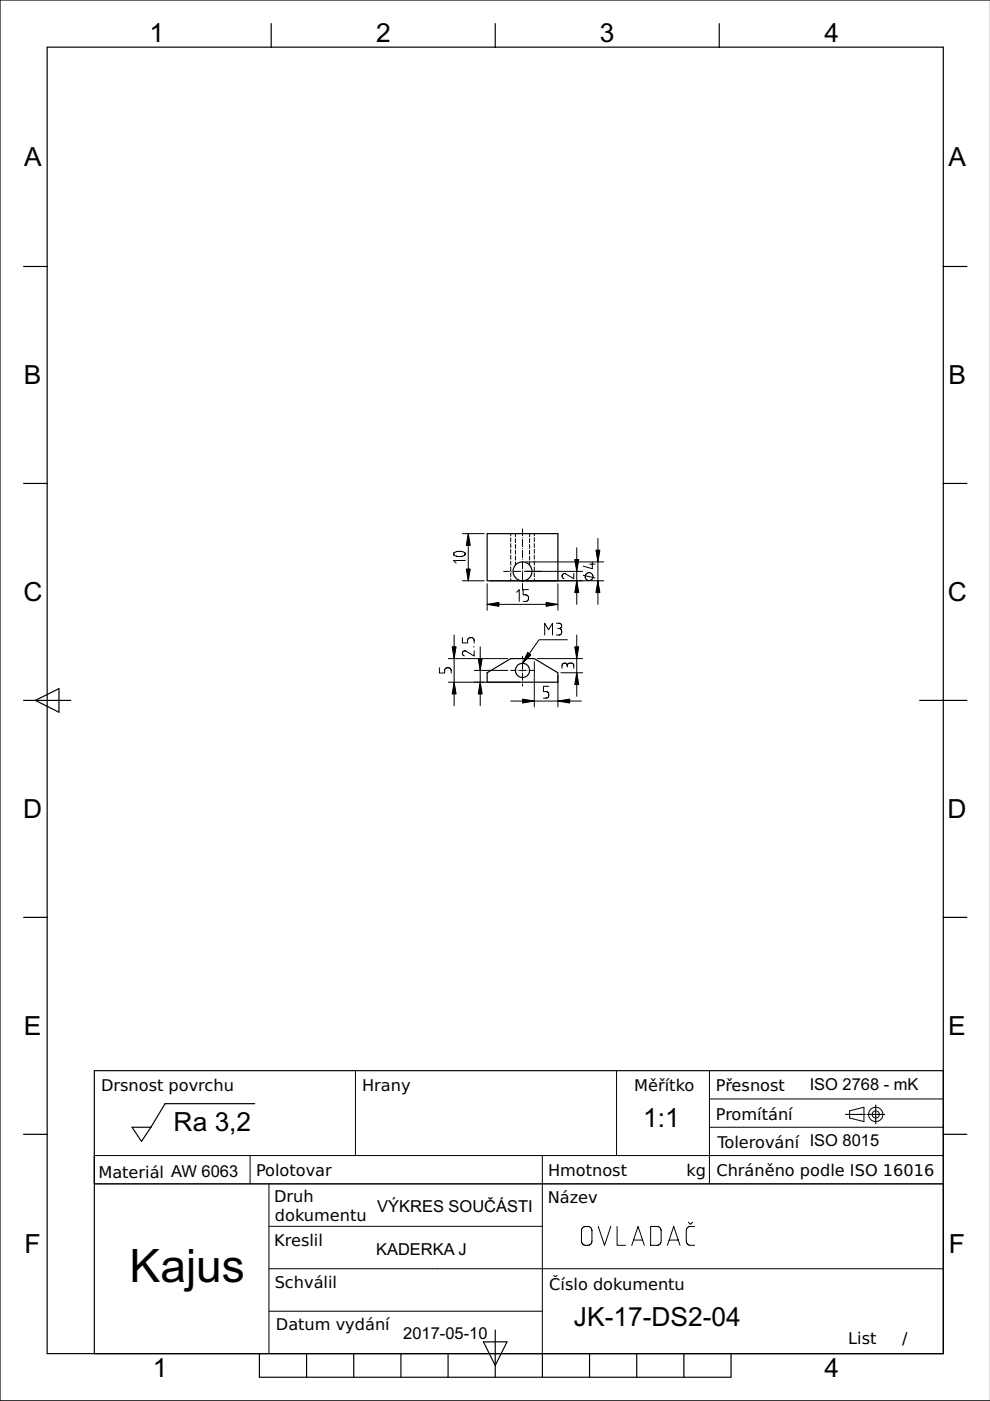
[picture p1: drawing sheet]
<svg xmlns="http://www.w3.org/2000/svg" width="210mm" height="297mm" viewBox="0 0 210 297" stroke-linecap="round" stroke-linejoin="round" font-family="sans-serif">
<g fill="none" stroke="#000" stroke-width=".25">
<path d="M10 10h190v277h-190zM57.5 5v5M105 5v5M152.5 5v5M210 0h-210v297h210M5 56.5h5M200 56.5h5M5 102.5h5M103.3 113.1h15v10h-15zM200 102.5h5M5 148.5h10M7.5 148.5l5-2.5v5z"/>
<path d="M103.3 142.6l5-3h5l5 3v2h-15zM195 148.5h10M5 194.5h5M200 194.5h5M28 239h4l-2 3zM54 234h-19l-3 5M179.3 236.3h.2M179.7 236.3h.1M180 236.3h.3M180.5 236.3h.1M180.8 236.3h.4M181.3 236.3h.1"/>
<path d="M181.6 236.3h.4M182.1 236.3h.1M182.4 236.3h.4M182.9 236.3h.1M183.2 236.3h.2M183.8 236.3h.1M184.1 236.3h.1M184.3 236.3h.4M184.9 236.3h.1M185.1 236.3h.4M185.7 236.3h.1M185.7 234.3v.2"/>
<path d="M185.7 234.6v.1M185.7 234.9v.4M185.7 235.4v.1M185.7 235.7v.4M185.7 236.5v.4M185.7 237.1h.1M185.7 237.3v.4M185.7 237.9h.1M185.7 238.1v.2M185.9 236.3h.4M186.5 236.3h.1M186.7 236.3h.4"/>
<path d="M187.3 236.3h.1M187.5 236.3h.1M200 227h-180v60M5 240.5h5M200 240.5h5M55 287v5h100v-5M65 287v5M75 287v5M85 287v5M95 287v5M102.5 284.5h5l-2.5 5zM105 282v10"/>
<path d="M115 287v5M125 287v5M135 287v5M145 287v5"/>
<circle cx="110.8" cy="121.1" r="2"/>
<circle cx="110.8" cy="142.1" r="1.5"/>
</g>
<g fill="none" stroke="#000" stroke-width=".21">
<path d="M96.3 117.7h.1M96.3 117.7a2.2 2.2 0 0 0 2.2 0M98 113.1h4.7M98.5 117.2a1.6 1.6 0 0 0-2.3 .3l.1 .2M98.5 117.2h.1M98.5 117.2l.2 .2-.2 .3M98.7 118.8h-2.5l.5 .6M99.3 113.1v10M108.3 113.1v.5M108.3 114v.8M108.3 115.3v.8M108.3 116.5v.8"/>
<path d="M108.3 117.7v.9M108.3 119v.8M109.3 113.1v.7M109.3 114.2v.8M109.3 115.4v.9M109.3 116.7v.8M109.3 117.9v.8M109.3 119.2v.6M110.8 112.1v1.5M110.8 114h.1M110.8 114.3v1.6M110.8 116.3h.1"/>
<path d="M110.8 116.7v1.5M110.8 118.6h.1M110.8 119v1.6M111.4 119.1h16.6M112.3 113.1v.7M112.3 114.2v.8M112.3 115.4v.9M112.3 116.7v.8M112.3 117.9v.8M112.3 119.2v.6M113.3 113.1v.5M113.3 114v.8"/>
<path d="M113.3 115.3v.8M113.3 116.5v.8M113.3 117.7v.9M113.3 119v.8M122.3 116.1v12M125 119.6h1.1M125.6 119.2v1.4l-2-.6M126.8 114.1v14M95 139.6h12.7M96.3 134.6v15M98 123.1h4.7M98 135.2v1.1h1.1v-.5a.56 .56 0 0 1 .6-.6h.3a.56 .56 0 0 1 .5 .6v.5"/>
<path d="M100.4 137.1h.1M100.5 138v1.1l-2-1.1a.56 .56 0 0 0-.5 .5 .56 .56 0 0 0 .5 .6M101.8 137.1v12.5M103.3 128.1h15M103.3 123.8v5.6M103.9 123.1h24.1M106.8 121.1h1.3M108.3 120.2v.8M108.3 121.4v.9M108.3 122.7v.4M108.4 121.1h.1M108.8 121.1h1.6"/>
<path d="M109.5 125.6l.6-.6v2.5M110.8 121.1h.1M110.8 121h.1M110.8 121.4v1.5M110.8 123.3h.1M110.8 123.7v1.4M110.8 139.1v.5M110.8 139.9v.1M111.2 121.1h12.3M112 125h-1.1v1.1h.6a.56 .56 0 0 1 .5 .6v.3a.56 .56 0 0 1-.5 .5h-.6M113.3 120.2v.8M113.3 121.4v.9"/>
<path d="M113.3 122.7v.4M113.9 139.6h9.6M115.5 134.6v-2.5l.8 1.4 .8-1.4v2.5M118 132.1h.5a.56 .56 0 0 1 .6 .6 .56 .56 0 0 1-.6 .6M118.3 133.3h.2M118.3 123.8v5.6M118.5 133.3a.56 .56 0 0 1 .6 .5v.3a.56 .56 0 0 1-.6 .5h-.5M119.6 121.6a.56 .56 0 0 0-.4 .5 .56 .56 0 0 0 .4 .6M119.6 121.6h.1M120.3 135.6h-6l-3.5 5M121.7 121.6v1.1l-2.1-1.1M122.3 134.6v13"/>
<path d="M123.6 122l2.5 .5M125.7 122.4h.1M93.2 141.6v1.1h1.1v-.6a.56 .56 0 0 1 .5-.5h.3a.56 .56 0 0 1 .6 .5v.6M95 144.6h15.2M100.6 142.1h7.1M108.3 148.6h15M108.3 142.1h.9M109.6 142.1h.1M110 142.1h1.6M110.8 140.3v1.6M110.8 142.3h.1M110.8 142.7v1.5"/>
<path d="M110.8 144.6h.1M110.8 145v.4M111.9 142.1h.1M112.3 142.1h1M113.3 140.3v9.6M116.3 145.5h-1.1v1.1h.6a.56 .56 0 0 1 .5 .6v.3a.56 .56 0 0 1-.5 .5h-.6M118.3 143.3v6.6M118.9 142.6h4.6M120.3 141.1a.56 .56 0 0 0-.6-.5 .56 .56 0 0 0-.5 .5v.6M120.3 141.1a.56 .56 0 0 1 .5-.5h.3a.56 .56 0 0 1 .6 .5v.6M120.3 141.1v.3M75.4 227v18"/>
<path d="M130.7 227v18M150.4 227v24M150.4 239h49.6M150.4 233h49.6M180.1 235.5l3.1-.7v3l-3.1-.8zM20 245h180M20 251h180M53 245v6M57 251v36M115 245v42M146 259.1l.4 .5 .4-.5M57 260h58"/>
<path d="M57 278h58M57 269h143M123.5 260.3l.5-.3h.6a.89 .89 0 0 1 .9 .9v2.2a.89 .89 0 0 1-.9 .9h-.4a.89 .89 0 0 1-.9-.9v-2.3zM126.8 260l1.4 4 1.3-4M130.8 260v4h1.8M134 264l1.3-4 1.3 4M134.3 262.9h1.9M138 260h1.3a.89 .89 0 0 1 .9 .9v2.2a.89 .89 0 0 1-.9 .9h-1.3zM141.5 264l1.3-4 1.4 4M141.9 262.9h1.9M147.3 260h-.9a.89 .89 0 0 0-.9 .9v2.2a.89 .89 0 0 0 .9 .9h.9"/>
<circle cx="124.9" cy="122.3" r=".83"/>
<circle cx="185.7" cy="236.3" r="1.52"/>
<circle cx="185.7" cy="236.3" r=".76"/>
</g>
<g fill="#000">
<path d="M99.3 113.1l.4 2.5h-.8zM126.4 116.6h.8l-.4 2.5zM95.9 137.1h.8l-.4 2.5zM98.9 120.6h.8l-.4 2.5zM103.3 128.1l2.5-.4v.9zM115.8 127.7l2.5 .4-2.5 .5zM121.9 137.1h.8l-.4 2.5zM122.3 123.1l.4 2.5h-.8zM121.9 118.6h.8l-.4 2.5zM126.8 123.1l.4 2.5h-.8zM96.3 144.6l.4 2.5h-.8zM101.8 144.6l.4 2.5h-.8z"/>
<path d="M101.4 139.6h.8l-.4 2.5zM111.9 138.4l.7 .4-1.8 1.8zM110.8 148.2l2.5 .4-2.5 .5zM118.3 148.6l2.5-.4v.9zM122.3 142.6l.4 2.5h-.8z"/>
</g>
<g fill="#000" stroke="#000" stroke-width=".21">
<path d="M99.3 113.1l.4 2.5h-.8zM126.4 116.6h.8l-.4 2.5zM95.9 137.1h.8l-.4 2.5zM98.9 120.6h.8l-.4 2.5zM103.3 128.1l2.5-.4v.9zM115.8 127.7l2.5 .4-2.5 .5zM121.9 137.1h.8l-.4 2.5zM122.3 123.1l.4 2.5h-.8zM121.9 118.6h.8l-.4 2.5zM126.8 123.1l.4 2.5h-.8zM96.3 144.6l.4 2.5h-.8zM101.8 144.6l.4 2.5h-.8z"/>
<path d="M101.4 139.6h.8l-.4 2.5zM111.9 138.4l.7 .4-1.8 1.8zM110.8 148.2l2.5 .4-2.5 .5zM118.3 148.6l2.5-.4v.9zM122.3 142.6l.4 2.5h-.8z"/>
</g>
<text font-size="9.8" x="27.5" y="271.7">Kajus</text>
<g font-size="5.6">
<text x="31.7" y="9">1</text>
<text x="79.8" y="9">2</text>
<text x="127.2" y="9">3</text>
<text x="174.8" y="9">4</text>
<text x="5.1" y="35.3">A</text>
<text x="201.1" y="35.3">A</text>
<text x="5.1" y="81.5">B</text>
<text x="201.1" y="81.5">B</text>
<text x="5" y="127.5">C</text>
<text x="201" y="127.5">C</text>
<text x="4.9" y="173.5">D</text>
<text x="200.9" y="173.5">D</text>
<text x="5.1" y="219.5">E</text>
<text x="201.1" y="219.5">E</text>
<text x="36.8" y="239.7">Ra 3,2</text>
<text x="136.4" y="239">1:1</text>
<text x="5.2" y="265.7">F</text>
<text x="201.2" y="265.7">F</text>
<text x="121.7" y="281.2">JK-17-DS2-04</text>
<text x="32.4" y="292">1</text>
<text x="174.8" y="292">4</text>
</g>
<g font-size="3.5">
<text x="171.7" y="231">ISO 2768 - mK</text>
<text x="80" y="257">VÝKRES SOUČÁSTI</text>
<text x="79.7" y="266">KADERKA J</text>
<text x="85.5" y="283.8">2017-05-10</text>
</g>
<g font-size="3.4">
<text x="21.4" y="231.4">Drsnost povrchu</text>
<text x="76.8" y="231.4">Hrany</text>
<text x="134.5" y="231.4">Měřítko</text>
<text x="151.8" y="231.4">Přesnost</text>
<text x="151.8" y="237.5">Promítání</text>
<text x="152.1" y="243.3">Tolerování ISO 8015</text>
<text x="20.9" y="249.8">Materiál AW 6063</text>
<text x="54.3" y="249.4">Polotovar</text>
<text x="116.2" y="249.4">Hmotnost</text>
<text x="145.6" y="249.4">kg</text>
<text x="151.9" y="249.3">Chráněno podle ISO 16016</text>
<text x="58.1" y="254.9">Druh</text>
<text x="116.1" y="255.1">Název</text>
<text x="58.3" y="258.9">dokumentu</text>
<text x="58.1" y="264.1">Kreslil</text>
<text x="58.2" y="273.1">Schválil</text>
<text x="116.5" y="273.5">Číslo dokumentu</text>
<text x="58.5" y="282">Datum vydání</text>
<text x="179.8" y="284.9">List</text>
<text x="191.3" y="284.9">/</text>
</g>
</svg>
